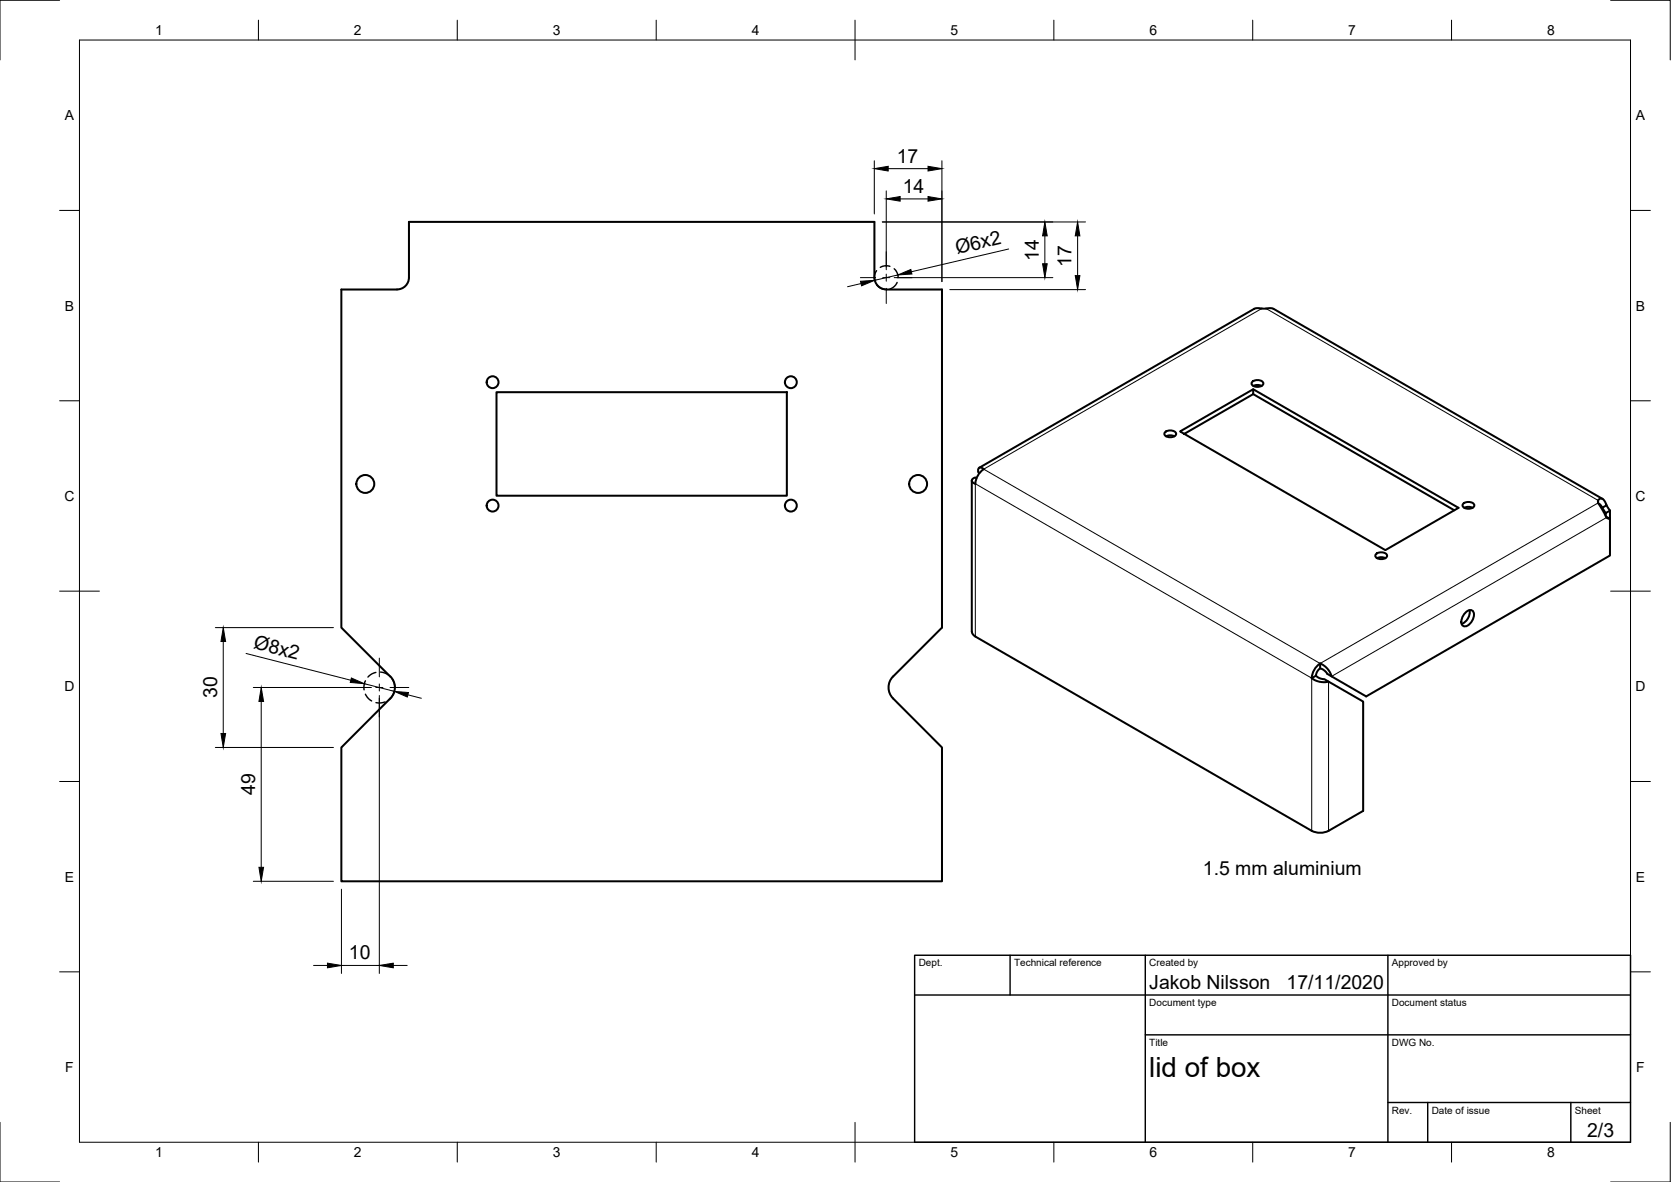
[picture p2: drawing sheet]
<svg xmlns="http://www.w3.org/2000/svg" width="420mm" height="297mm" viewBox="0 0 420 297" stroke-linecap="round" stroke-linejoin="round" font-family="sans-serif">
<!-- layer: Visible -->
<g fill="none" stroke="#000" stroke-width=".51">
<path d="M102.8 69.7a2.99 2.99 0 0 1-3 3l-14 .1v84.9l12.3 12.3M102.8 69.8v-14h117.1v14M219.9 69.7a2.99 2.99 0 0 0 3 3M222.9 72.8h14v84.9l-12.3 12.3M317.2 77.5l-1.1-.1-.7 .2-69.2 39.9M317.3 77.5h1.1M318.3 77.5l1.2-.1 .7 .2 82.7 47.8M124.8 98.6h73v26h-73zM314.8 96a1.95 1.95 0 0 1 2.9 .2 1.29 1.29 0 0 1-1.8 1 .9 .9 0 0 1-.9-.2 .9 .9 0 0 1-.2-1zM315.1 97.8l51.6 29.8-18.4 10.6-51.6-29.8 18.4-10.6v1.2l-17.3 10M315.1 99l50.6 29.2M315.1 97l1.3-.3 .8 .3"/>
<path d="M246.3 118.9l-.4-.4a.77 .77 0 0 1 .5-1 .77 .77 0 0 1 1 .4l-1.4 1.3-.5 1.2-.3 1.2-.3-.1a.75 .75 0 0 1-.5-.9 .75 .75 0 0 1 .8-.6l.3 .2M292.9 108.6a1.95 1.95 0 0 1 2.8 .3 1.29 1.29 0 0 1-1.7 1 .9 .9 0 0 1-.9-.3 .9 .9 0 0 1-.2-1zM293.2 109.6l1.3-.2 .8 .2M244.3 120.8l.1 37.9a1.49 1.49 0 0 0 .8 1.2M346 139.3a1.95 1.95 0 0 1 2.8 .2 1.29 1.29 0 0 1-1.7 1 .9 .9 0 0 1-1-.2 .9 .9 0 0 1-.1-1zM367.9 126.6a1.95 1.95 0 0 1 2.8 .3 1.29 1.29 0 0 1-1.7 .9 .9 .9 0 0 1-1-.2 .9 .9 0 0 1-.1-1zM368.2 127.6l1.2-.2 .9 .2M401.8 125.7v.7M402 126.6l.4 .2 .5 .8 1-.6-.4-1a.91 .91 0 0 0-.7-.7 .91 .91 0 0 0-1 .5v.6l1.9 3.2a1.16 1.16 0 0 0 1.1 .8M402.9 127.6l.9 1.3M403.8 129.8l1 .6M404 127l.8 1.3"/>
<path d="M404.8 128.3l-1 .6v.8M404.8 130.4v9.2l-61.3 35.4-9.7-5.6-.9-1-1-.4M404.8 128.3v2.1M245.2 160l84.6 48.8M346.2 140.3l1.3-.3 .8 .3M368.6 153.8a1.13 1.13 0 0 1 1.6-.4 1.13 1.13 0 0 1 .4 1.6 2.52 2.52 0 0 1-2.7 2.3 2.52 2.52 0 0 1 .7-3.5zM369.5 153.3a3.2 3.2 0 0 1-2 3.5M98.1 170a3.9 3.9 0 0 1 0 5.5l-12.3 12.3v33.7h151.1v-33.7l-12.3-12.3a3.9 3.9 0 0 1 0-5.5M329.8 170.4l.8 .5 1.2 .4 1.4 .1 .9-.1M329.8 170.4l1.1-.6 1 .7 1.1 .2 9.8 5.6v27.5l-8.7 5M331.9 168v-1.3l.8 .4 1 .9 .6 .8 .5 1.2M331.9 166.7l-1.3 1.3-.6 1.2-.2 1.2"/>
<path d="M331.9 168l-.6 .6-.4 1.2M329.8 208.8l1.2 .4 1.3 .1 1.8-.5"/>
<circle cx="123.9" cy="96.1" r="1.49"/>
<circle cx="198.9" cy="96.1" r="1.49"/>
<circle cx="91.9" cy="121.6" r="2.25"/>
<circle cx="123.9" cy="127.1" r="1.49"/>
<circle cx="198.9" cy="127.1" r="1.49"/>
<circle cx="230.9" cy="121.6" r="2.25"/>
</g>
<!-- layer: Visible Narrow -->
<path d="M317.2 77.5l-69.8 40.4 84.5 48.8 69.9-40.3M318.3 77.5l83.5 48.3M402.4 127.3l.5 .3M403.9 130.1l-69.1 39.9M245.2 160v-38.4l84.6 48.8v38.4M334.1 171.3v37.5" fill="none" stroke="#000" stroke-width=".25"/>
<!-- layer: Border -->
<g fill="none" stroke="#000" stroke-width=".25">
<path d="M15 .1h-15v15M20 10.1h390v276.9h-390zM65 5.1v5M115 5.1v5M165 5.1v5M215 5.1v10M265 5.1v5M315 5.1v5M365 5.1v5M405 .1h15v15M15 52.9h5M410 52.9h5"/>
<path d="M15 100.7h5M410 100.7h5M15 148.6h10M405 148.6h10M15 196.4h5M410 196.4h5M15 244.2h5M410 244.2h5M0 282.1v14.9h15M65 287v5M115 287v5M165 287v5"/>
<path d="M215 282.1v9.9M265 287v5M315 287v5M365 287v5M420 282.1v14.9h-15"/>
</g>
<!-- layer: TitleBlock -->
<path d="M230 240.1h180v46.9h-180zM230 250h180M254 240.1v9.9M288 240.1v46.9M349 240.1v46.9M288 260.1h122M349 277.1h61M359 277.1v9.9M395 277.1v9.9" fill="none" stroke="#000" stroke-width=".36"/>
<!-- layer: Sketch3 -->
<path d="M220.4 68l-.5 1.3v1.1M220.4 71.6l.8 .7 1.3 .5M223.8 66.9l-1.2-.1-1.3 .4M224.8 67.5l.9 1.3 .1 1M225.6 71l-.7 1-1.1 .6M91.9 171.1l-.3 .8-.1 1.5M91.9 174.5l.8 1.1 .8 .6M94.5 169l-.9 .3-1.1 .8M95.7 168.9l1.2 .3 .9 .5M96.8 176.4l-1 .2h-1.3M98.6 170.6l.5 1 .2 1.2M99.1 173.9l-.5 1-.8 .9" fill="none" stroke="#000" stroke-width=".36"/>
<!-- layer: FD_Dimensions -->
<g fill="none" stroke="#000" stroke-width=".25">
<path d="M219.8 40.4v13.4M221.8 55.8h51.1M222.8 48v19.8M223.3 42.4h10M226.3 50h7M236.8 40.4v30.4M262.7 59.3v7M271 59.3v10M216.5 71.3l-3.4 .8M224.8 69.8h39.9M225.8 69.1l-5.9 1.3M238.8 72.8h34.1"/>
<path d="M253.6 62.6l-24.4 5.7M54.1 157.7h29.7M56.1 161.2v23.1M61.9 164.2l26.3 6.7M63.7 172.8h29.7M65.7 176.3v41.7M91.6 171.8l7.6 1.9M95.4 174.8v69.8M102.6 174.6l3.3 .9M54.1 187.8h29.7M63.7 221.5h20.1M85.9 223.5v21.1"/>
<path d="M78.8 242.6h3.5M85.9 242.6h9.5M98.9 242.6h3.5"/>
</g>
<g fill="#000" stroke="#000" stroke-width=".25">
<path d="M219.8 42.4l3.5-.6v1.2zM222.8 50l3.5-.6v1.2zM233.3 41.8l3.5 .6-3.5 .6zM233.3 49.4l3.5 .6-3.5 .6zM262.7 55.8l.6 3.5h-1.2zM271 55.8l.5 3.5h-1.1zM216.4 70.7l3.5-.3-3.3 1.4zM225.8 69.1l3.2-1.4 .3 1.2zM262.1 66.3h1.2l-.6 3.5zM270.4 69.3h1.1l-.5 3.5zM56.1 157.7l.6 3.5h-1.1zM65.7 172.8l.6 3.5h-1.2z"/>
<path d="M88.3 170.4l3.3 1.4-3.5-.3zM99.2 173.7l3.5 .3-.3 1.2zM55.6 184.3h1.1l-.6 3.5zM65.1 218h1.2l-.6 3.5zM82.3 242l3.6 .6-3.6 .6zM95.4 242.6l3.5-.6v1.2z"/>
</g>
<!-- layer: Smart Centers -->
<path d="M216.3 69.8h3.9M222 69.8h1.7M222.8 63.3v3.8M222.8 68.9v1.8M222.8 72.5v3.8M225.5 69.8h3.8M88 172.8h4.7M94.5 172.8h1.8M95.4 165.4v4.7M95.4 171.9v1.8M95.4 175.5v4.7M98.1 172.8h4.7" fill="none" stroke="#000" stroke-width=".25"/>
<text font-size="7" x="289" y="270.6">lid of box</text>
<g font-size="4.9">
<text x="225.5" y="40.9">17</text>
<text x="227" y="48.5">14</text>
<text x="240.6" y="63.9" transform="rotate(-13 240.6 63.9)">Ø6x2</text>
<text x="261.2" y="65.6" transform="rotate(-90 261.2 65.6)">14</text>
<text x="269.5" y="67.1" transform="rotate(-90 269.5 67.1)">17</text>
<text x="63.5" y="162.9" transform="rotate(14 63.5 162.9)">Ø8x2</text>
<text x="54.6" y="175.5" transform="rotate(-90 54.6 175.5)">30</text>
<text x="64.1" y="199.8" transform="rotate(-90 64.1 199.8)">49</text>
<text x="302.5" y="219.9">1.5 mm aluminium</text>
<text x="87.7" y="241.1">10</text>
<text x="289" y="248.5">Jakob Nilsson</text>
<text x="323.5" y="248.5">17/11/2020</text>
<text x="399.1" y="285.7">2/3</text>
</g>
<g font-size="3.5">
<text x="39" y="8.8">1</text>
<text x="89" y="8.8">2</text>
<text x="139" y="8.8">3</text>
<text x="189" y="8.8">4</text>
<text x="239" y="8.8">5</text>
<text x="289" y="8.8">6</text>
<text x="339" y="8.8">7</text>
<text x="389" y="8.8">8</text>
<text x="16.3" y="30.2">A</text>
<text x="411.3" y="30.2">A</text>
<text x="16.3" y="78">B</text>
<text x="411.3" y="78">B</text>
<text x="16.2" y="125.9">C</text>
<text x="411.2" y="125.9">C</text>
<text x="16.2" y="173.7">D</text>
<text x="411.2" y="173.7">D</text>
<text x="16.3" y="221.6">E</text>
<text x="411.3" y="221.6">E</text>
<text x="16.4" y="269.4">F</text>
<text x="411.4" y="269.4">F</text>
<text x="39" y="290.8">1</text>
<text x="89" y="290.8">2</text>
<text x="139" y="290.8">3</text>
<text x="189" y="290.8">4</text>
<text x="239" y="290.8">5</text>
<text x="289" y="290.8">6</text>
<text x="339" y="290.8">7</text>
<text x="389" y="290.8">8</text>
</g>
<g font-size="2.5">
<text x="231" y="242.9">Dept.</text>
<text x="255" y="242.9">Technical reference</text>
<text x="289" y="242.9">Created by</text>
<text x="350" y="242.9">Approved by</text>
<text x="289" y="252.8">Document type</text>
<text x="350" y="252.8">Document status</text>
<text x="289" y="262.9">Title</text>
<text x="350" y="262.9">DWG No.</text>
<text x="350" y="279.9">Rev.</text>
<text x="360" y="279.9">Date of issue</text>
<text x="396" y="279.9">Sheet</text>
</g>
</svg>
